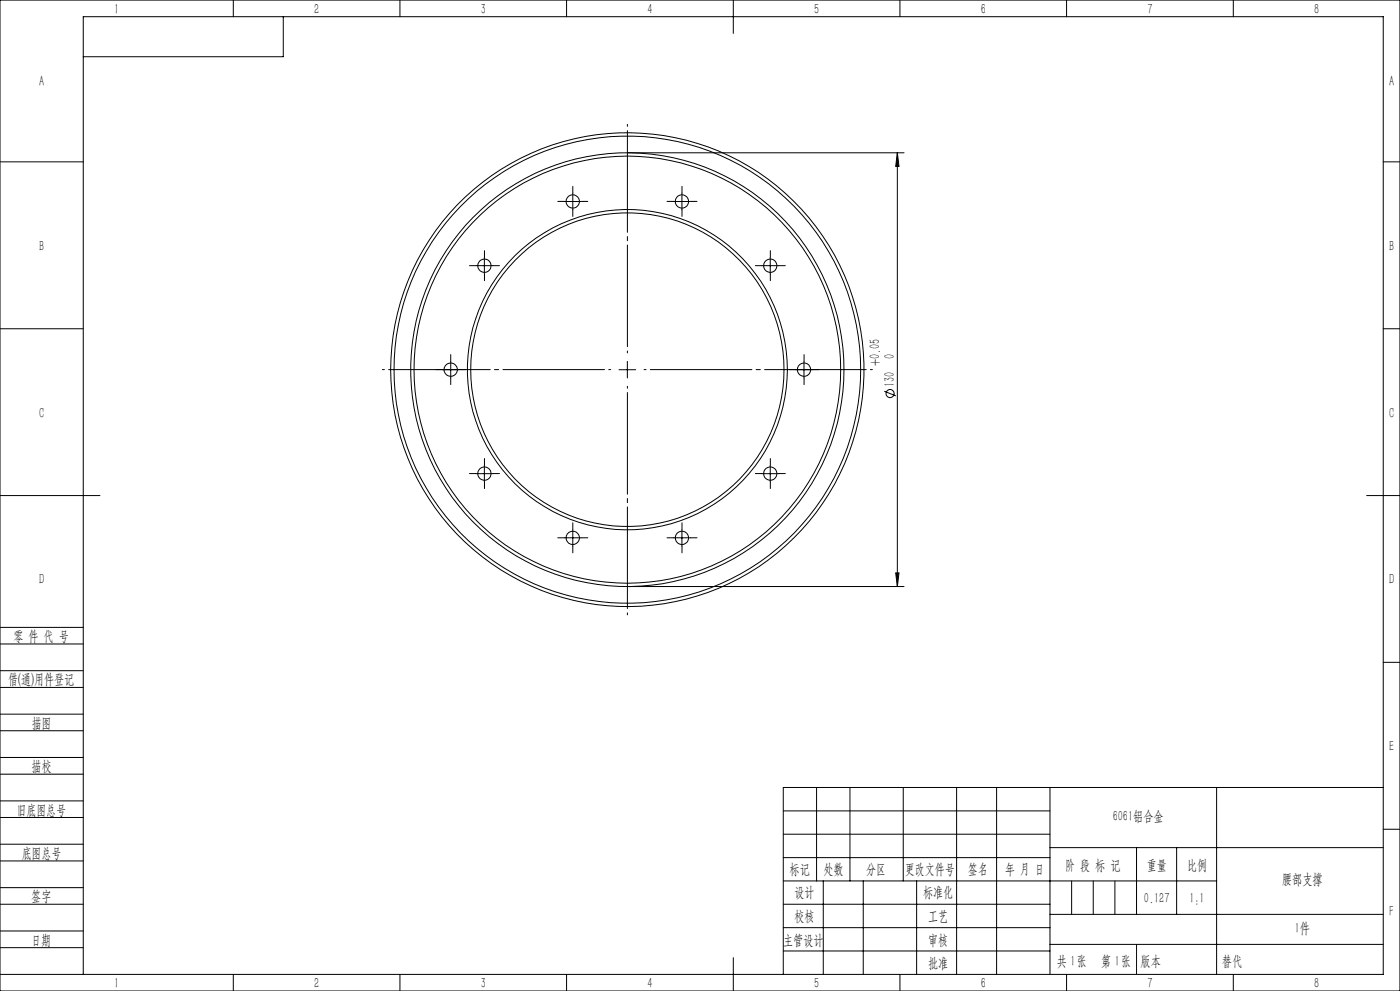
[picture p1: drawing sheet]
<svg xmlns="http://www.w3.org/2000/svg" width="420mm" height="297mm" viewBox="0 0 420 297" stroke-linecap="round" stroke-linejoin="round" font-family="sans-serif">
<g fill="none" stroke="#000" stroke-width=".3">
<path d="M0 0h420v297h-420zM70 0v5M85 5v12h-60M120 0v5M170 0v5M220 0v10M270 0v5M320 0v5M370 0v5M0 48.5h25M171.8 57.9v5M188.2 45.8h83"/>
<path d="M204.6 57.9v5M269.2 45.8l.5 4.1h-1zM269.2 45.8v130M415 48.5h5M142.8 79.6h5M145.3 77.1v5M169.3 60.4h5M202.1 60.4h5M228.6 79.6h5M231.1 77.1v5M0 98.5h25M415 98.5h5"/>
<path d="M132.7 110.8h5M135.2 108.3v5M185.7 110.8h5M188.2 108.3v5M238.7 110.8h5M241.2 108.3v5M265.3 117.3l3.4 1.3M145.3 139.4v5M231.1 139.4v5M0 148.5h30M142.8 142h5M171.8 158.7v5"/>
<path d="M204.6 158.7v5M228.6 142h5M410 148.5h10M169.3 161.2h5M188.2 175.8h83M202.1 161.2h5M268.7 171.7h1l-.5 4.1zM0 193h25M0 188h25M415 198.5h5M0 206h25M0 201h25"/>
<path d="M0 219h25M0 214h25M0 232h25M0 227h25M245 236v28M255 236v28M271 236v28M287 236v56M299 236v56M315 236v56M365 236v56M415 236h-180v56"/>
<path d="M0 245h25M0 240h25M0 258h25M0 253h25M235 243h80M235 250h80M235 257h80M315 254h100M341 254v20M353 254v20M415 248.5h5M0 271h25"/>
<path d="M0 266h25M0 279h25M235 271h80M235 264h130M235 278h80M247 264v28M259 264v28M275 264v28M315 274h100M0 284h25M0 292h415v-287h-390v287M70 292v5"/>
<path d="M120 292v5M170 292v5M220 287v10M235 285h80M270 292v5M315 283h100M320 292v5M370 292v5"/>
<circle cx="145.3" cy="79.6" r="2.01"/>
<circle cx="171.8" cy="60.4" r="2"/>
<circle cx="204.6" cy="60.4" r="2"/>
<circle cx="231.1" cy="79.6" r="2.01"/>
<circle cx="135.2" cy="110.8" r="2.01"/>
<circle cx="188.2" cy="110.8" r="64"/>
<circle cx="188.2" cy="110.8" r="71"/>
<circle cx="188.2" cy="110.8" r="65"/>
<circle cx="188.2" cy="110.8" r="47"/>
<circle cx="188.2" cy="110.8" r="70"/>
<circle cx="188.2" cy="110.8" r="48"/>
<circle cx="241.2" cy="110.8" r="2.01"/>
<circle cx="267" cy="118" r="1.22"/>
<circle cx="145.3" cy="142" r="2"/>
<circle cx="231.1" cy="142" r="2"/>
<circle cx="171.8" cy="161.2" r="2"/>
<circle cx="204.6" cy="161.2" r="2"/>
</g>
<path d="M183.2 110.8h-68.5M188.2 105.8v-68.5M188.2 115.8v68.5M193.2 110.8h68.5" fill="none" stroke="#000" stroke-width=".3" stroke-dasharray="30.5 1.3 1.3 1.3" stroke-dashoffset="-1.9"/>
<g fill="none" stroke="#000" stroke-width=".3" stroke-dasharray="30.5 1.3 1.3 1.3">
<path d="M171.8 57.9v-2M204.6 57.9v-2M142.8 79.6h-2M145.3 77.1v-2M147.8 79.6h2M169.3 60.4h-2M171.8 62.9v2M174.3 60.4h2M202.1 60.4h-2M204.6 62.9v2M207.1 60.4h2M228.6 79.6h-2"/>
<path d="M231.1 77.1v-2M233.6 79.6h2M145.3 82.1v2M231.1 82.1v2M132.7 110.8h-2M135.2 108.3v-2M135.2 113.3v2M137.7 110.8h2M238.7 110.8h-2M241.2 108.3v-2M241.2 113.3v2M243.7 110.8h2"/>
<path d="M145.3 139.4v-2M231.1 139.4v-2M142.8 141.9h-2M145.3 144.4v2M147.8 141.9h2M171.8 158.7v-2M204.6 158.7v-2M228.6 141.9h-2M231.1 144.4v2M233.6 141.9h2M169.3 161.2h-2M171.8 163.7v2"/>
<path d="M174.3 161.2h2M202.1 161.2h-2M204.6 163.7v2M207.1 161.2h2"/>
</g>
<path d="M321.5 264v10M328 264v10M334.5 264v10M341 283v9" fill="none" stroke="#0a0605" stroke-width=".3"/>
<path d="M269.2 45.8l.5 4.1h-1zM268.7 171.7h1l-.5 4.1z" fill="#000"/>
<g font-size="4.4">
<text x="34.2" y="4.1">1</text>
<text x="94.2" y="4.1">2</text>
<text x="144.2" y="4.1">3</text>
<text x="194.2" y="4.1">4</text>
<text x="244.2" y="4.1">5</text>
<text x="294.2" y="4.1">6</text>
<text x="344.2" y="4.1">7</text>
<text x="394.2" y="4.1">8</text>
<text x="11.7" y="25.9">A</text>
<text x="416.7" y="25.9">A</text>
<text x="11.7" y="75.1">B</text>
<text x="416.7" y="75.1">B</text>
<text x="268.3" y="107.6" transform="rotate(-90 268.3 107.6)">0</text>
<text x="264" y="109.8" transform="rotate(-90 264 109.8)">+0.05</text>
<text x="268.3" y="115.9" transform="rotate(-90 268.3 115.9)">130</text>
<text x="11.7" y="125.1">C</text>
<text x="416.7" y="125.1">C</text>
<text x="11.7" y="175.1">D</text>
<text x="416.7" y="175.1">D</text>
<text x="4" y="192">零 件 代 号</text>
<text x="2.5" y="205.1">借(通)用件登记</text>
<text x="9.5" y="218.1">描图</text>
<text x="416.7" y="225.1">E</text>
<text x="9.5" y="231.1">描校</text>
<text x="5" y="244.2">旧底图总号</text>
<text x="333.8" y="246.2">6061铝合金</text>
<text x="6.5" y="257.2">底图总号</text>
<text x="236.9" y="261.9">标记</text>
<text x="247.1" y="261.9">处数</text>
<text x="259.9" y="261.9">分区</text>
<text x="271.5" y="261.9">更改文件号</text>
<text x="290.4" y="261.9">签名</text>
<text x="301.5" y="261.9">年 月 日</text>
<text x="319.5" y="260.6">阶 段 标 记</text>
<text x="344" y="260.6">重量</text>
<text x="356.1" y="260.6">比例</text>
<text x="238.3" y="268.9">设计</text>
<text x="276.9" y="268.9">标准化</text>
<text x="384.6" y="264.8">腰部支撑</text>
<text x="9.4" y="270.1">签字</text>
<text x="343.2" y="270.7">0.127</text>
<text x="356.8" y="270.7">1:1</text>
<text x="416.8" y="274.4">F</text>
<text x="238.3" y="276.1">校核</text>
<text x="278.4" y="276">工艺</text>
<text x="388.4" y="279.6">1件</text>
<text x="9.4" y="283.2">日期</text>
<text x="234.9" y="283.3">主管设计</text>
<text x="278.4" y="283.3">审核</text>
<text x="278.4" y="290.2">批准</text>
<text x="317.1" y="289.4">共 张</text>
<text x="321.1" y="289.4">1</text>
<text x="330.3" y="289.4">第 张</text>
<text x="334.5" y="289.4">1</text>
<text x="342.1" y="289.4">版本</text>
<text x="34.2" y="296.1">1</text>
<text x="94.2" y="296.1">2</text>
<text x="144.2" y="296.1">3</text>
<text x="194.2" y="296.1">4</text>
<text x="244.2" y="296.1">5</text>
<text x="294.2" y="296.1">6</text>
<text x="344.2" y="296.1">7</text>
<text x="394.2" y="296.1">8</text>
</g>
<text font-size="4.4" fill="#0a0605" x="366.6" y="289.4">替代</text>
</svg>
